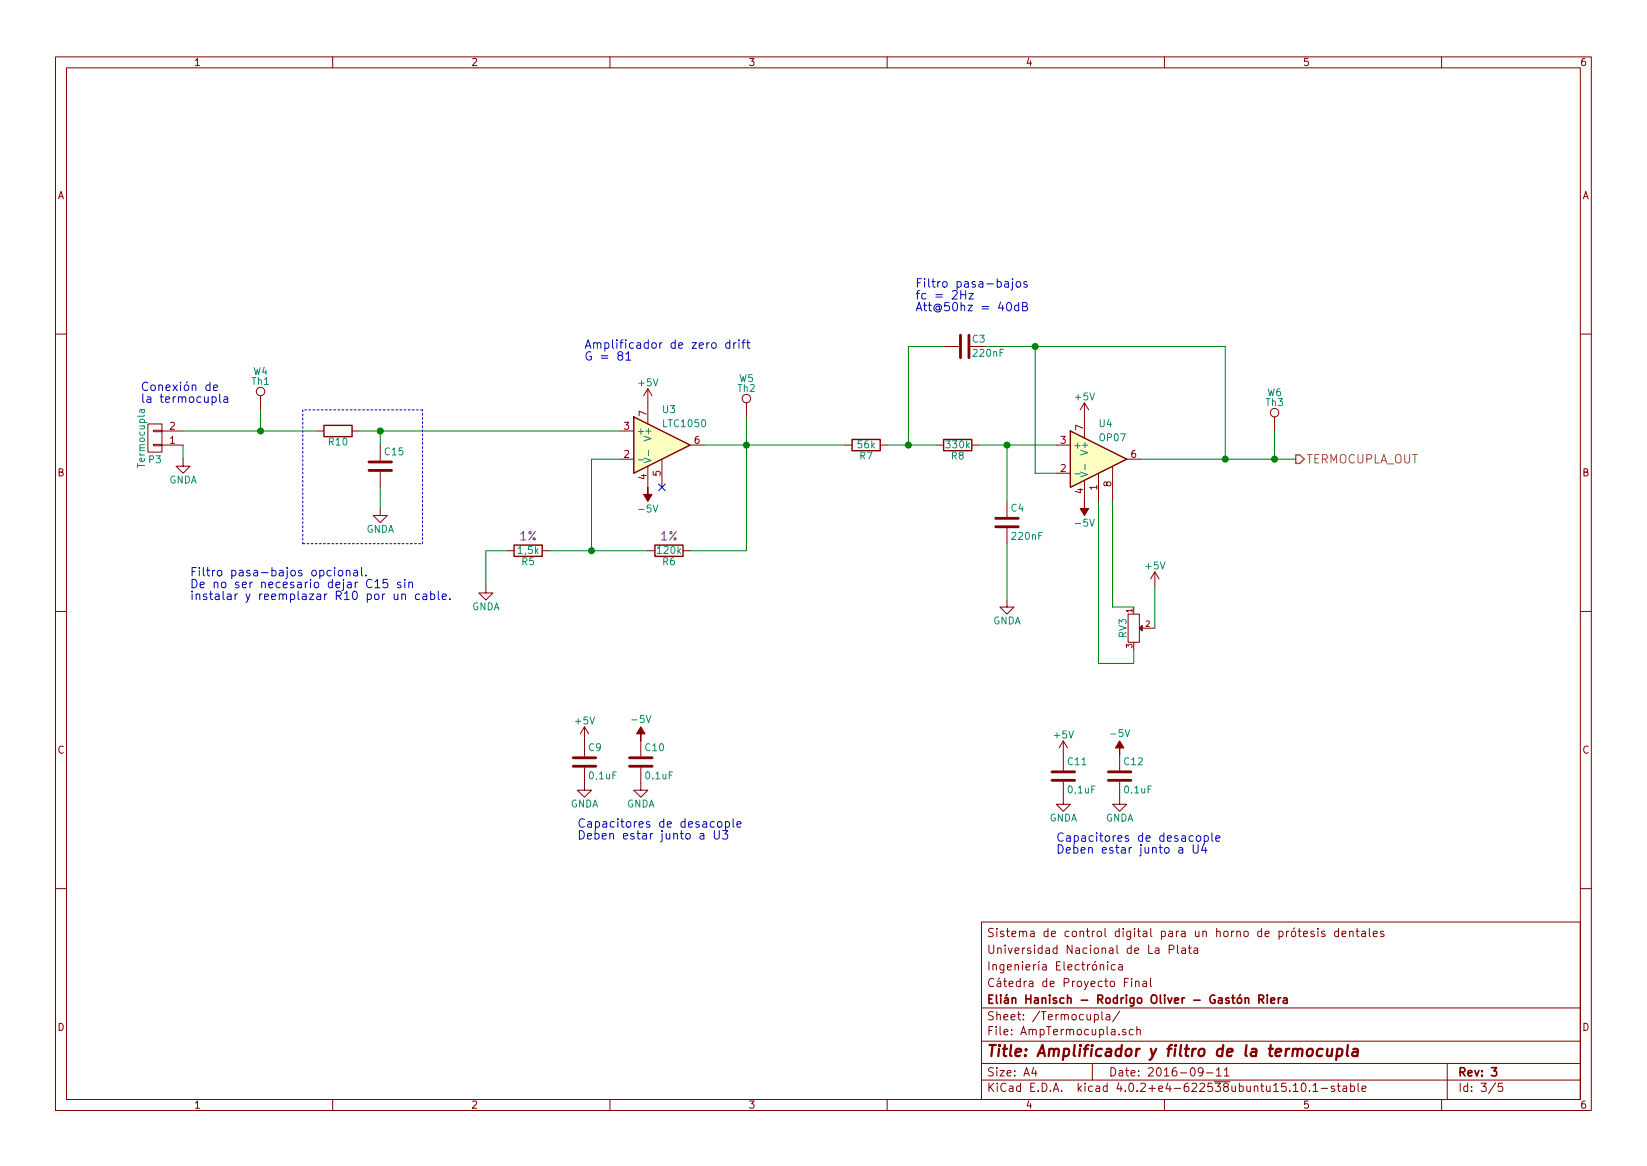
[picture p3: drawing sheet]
EESchema Schematic File Version 2
LIBS:power
LIBS:device
LIBS:transistors
LIBS:conn
LIBS:linear
LIBS:regul
LIBS:74xx
LIBS:cmos4000
LIBS:memory
LIBS:microcontrollers
LIBS:dsp
LIBS:analog_switches
LIBS:motorola
LIBS:texas
LIBS:intel
LIBS:audio
LIBS:interface
LIBS:digital-audio
LIBS:philips
LIBS:display
LIBS:siliconi
LIBS:opto
LIBS:contrib
LIBS:valves
LIBS:horno
LIBS:sensors
LIBS:stepper drivers
LIBS:horno-cache
EELAYER 25 0
EELAYER END
$Descr A4 11693 8268
encoding utf-8
Sheet 3 5
Title "Amplificador y filtro de la termocupla"
Date "2016-09-11"
Rev "3"
Comp "Elián Hanisch - Rodrigo Oliver - Gastón Riera"
Comment1 "Cátedra de Proyecto Final"
Comment2 "Ingeniería Electrónica"
Comment3 "Universidad Nacional de La Plata"
Comment4 "Sistema de control digital para un horno de prótesis dentales"
$EndDescr
$Comp
L OP07 U4
U 1 1
P 7800 3250
F 0 "U4" H 7800 3500 50  0000 L CNN
F 1 "OP07" H 7800 3400 50  0000 L CNN
F 2 "Housings_DIP:DIP-8_W7.62mm_LongPads" H 7850 3300 50  0001 C CNN
F 3 "" H 7950 3400 50  0000 C CNN
	1    7800 3250
	1    0    0    -1  
$EndComp
$Comp
L -5V #PWR42
U 1 1
P 7700 3550
F 0 "#PWR42" H 7700 3650 50  0001 C CNN
F 1 "-5V" H 7700 3700 50  0000 C CNN
F 2 "" H 7700 3550 50  0000 C CNN
F 3 "" H 7700 3550 50  0000 C CNN
	1    7700 3550
	-1   0    0    1   
$EndComp
$Comp
L +5V #PWR41
U 1 1
P 7700 2950
F 0 "#PWR41" H 7700 2800 50  0001 C CNN
F 1 "+5V" H 7700 3090 50  0000 C CNN
F 2 "" H 7700 2950 50  0000 C CNN
F 3 "" H 7700 2950 50  0000 C CNN
	1    7700 2950
	1    0    0    -1  
$EndComp
Text HLabel 9200 3250 2    60   Output ~ 0
TERMOCUPLA_OUT
$Comp
L R R8
U 1 1
P 6800 3150
F 0 "R8" V 6880 3150 50  0000 C CNN
F 1 "330k" V 6800 3150 50  0000 C CNN
F 2 "Resistors_ThroughHole:Resistor_Horizontal_RM10mm" V 6730 3150 50  0001 C CNN
F 3 "" H 6800 3150 50  0000 C CNN
	1    6800 3150
	0    1    1    0   
$EndComp
$Comp
L R R7
U 1 1
P 6150 3150
F 0 "R7" V 6230 3150 50  0000 C CNN
F 1 "56k" V 6150 3150 50  0000 C CNN
F 2 "Resistors_ThroughHole:Resistor_Horizontal_RM10mm" V 6080 3150 50  0001 C CNN
F 3 "" H 6150 3150 50  0000 C CNN
	1    6150 3150
	0    1    1    0   
$EndComp
$Comp
L C C4
U 1 1
P 7150 3700
F 0 "C4" H 7175 3800 50  0000 L CNN
F 1 "220nF" H 7175 3600 50  0000 L CNN
F 2 "Capacitors_ThroughHole:C_Disc_D3_P2.5" H 7188 3550 50  0001 C CNN
F 3 "" H 7150 3700 50  0000 C CNN
	1    7150 3700
	1    0    0    -1  
$EndComp
$Comp
L C C3
U 1 1
P 6850 2450
F 0 "C3" V 6800 2500 50  0000 L CNN
F 1 "220nF" V 6900 2500 50  0000 L CNN
F 2 "Capacitors_ThroughHole:C_Disc_D3_P2.5" H 6888 2300 50  0001 C CNN
F 3 "" H 6850 2450 50  0000 C CNN
	1    6850 2450
	0    1    1    0   
$EndComp
$Comp
L GNDA #PWR38
U 1 1
P 7150 4250
F 0 "#PWR38" H 7150 4000 50  0001 C CNN
F 1 "GNDA" H 7150 4100 50  0000 C CNN
F 2 "" H 7150 4250 50  0000 C CNN
F 3 "" H 7150 4250 50  0000 C CNN
	1    7150 4250
	1    0    0    -1  
$EndComp
$Comp
L POT RV3
U 1 1
P 8050 4450
F 0 "RV3" H 8050 4370 50  0000 C CNN
F 1 "POT" H 8050 4450 50  0001 C CNN
F 2 "Potentiometers:Potentiometer_Bourns_3005_Angular_ScrewFront" H 8050 4450 50  0001 C CNN
F 3 "" H 8050 4450 50  0000 C CNN
	1    8050 4450
	0    1    1    0   
$EndComp
$Comp
L +5V #PWR45
U 1 1
P 8200 4150
F 0 "#PWR45" H 8200 4000 50  0001 C CNN
F 1 "+5V" H 8200 4290 50  0000 C CNN
F 2 "" H 8200 4150 50  0000 C CNN
F 3 "" H 8200 4150 50  0000 C CNN
	1    8200 4150
	1    0    0    -1  
$EndComp
$Comp
L CONN_01X02 P3
U 1 1
P 1100 3100
F 0 "P3" H 1100 3250 50  0000 C CNN
F 1 "Termocupla" V 1200 3100 50  0000 C CNN
F 2 "Connect:bornier2" H 1100 3100 50  0001 C CNN
F 3 "" H 1100 3100 50  0000 C CNN
	1    1100 3100
	-1   0    0    1   
$EndComp
$Comp
L LTC1050 U3
U 1 1
P 4700 3150
F 0 "U3" H 4700 3400 50  0000 L CNN
F 1 "LTC1050" H 4700 3300 50  0000 L CNN
F 2 "Housings_DIP:DIP-8_W7.62mm_LongPads" H 4750 3200 50  0001 C CNN
F 3 "" H 4850 3300 50  0000 C CNN
	1    4700 3150
	1    0    0    -1  
$EndComp
$Comp
L -5V #PWR37
U 1 1
P 4600 3450
F 0 "#PWR37" H 4600 3550 50  0001 C CNN
F 1 "-5V" H 4600 3600 50  0000 C CNN
F 2 "" H 4600 3450 50  0000 C CNN
F 3 "" H 4600 3450 50  0000 C CNN
	1    4600 3450
	-1   0    0    1   
$EndComp
$Comp
L +5V #PWR36
U 1 1
P 4600 2850
F 0 "#PWR36" H 4600 2700 50  0001 C CNN
F 1 "+5V" H 4600 2990 50  0000 C CNN
F 2 "" H 4600 2850 50  0000 C CNN
F 3 "" H 4600 2850 50  0000 C CNN
	1    4600 2850
	1    0    0    -1  
$EndComp
$Comp
L GNDA #PWR29
U 1 1
P 1300 3250
F 0 "#PWR29" H 1300 3000 50  0001 C CNN
F 1 "GNDA" H 1300 3100 50  0000 C CNN
F 2 "" H 1300 3250 50  0000 C CNN
F 3 "" H 1300 3250 50  0000 C CNN
	1    1300 3250
	1    0    0    -1  
$EndComp
$Comp
L R R5
U 1 1
P 3750 3900
F 0 "R5" V 3830 3900 50  0000 C CNN
F 1 "1,5k" V 3750 3900 50  0000 C CNN
F 2 "Resistors_ThroughHole:Resistor_Horizontal_RM10mm" V 3680 3900 50  0001 C CNN
F 3 "" H 3750 3900 50  0000 C CNN
F 4 "1%" V 3650 3900 60  0000 C CNN "Tol"
	1    3750 3900
	0    1    1    0   
$EndComp
$Comp
L R R6
U 1 1
P 4750 3900
F 0 "R6" V 4830 3900 50  0000 C CNN
F 1 "120k" V 4750 3900 50  0000 C CNN
F 2 "Resistors_ThroughHole:Resistor_Horizontal_RM10mm" V 4680 3900 50  0001 C CNN
F 3 "" H 4750 3900 50  0000 C CNN
F 4 "1%" V 4650 3900 60  0000 C CNN "Tol"
	1    4750 3900
	0    1    1    0   
$EndComp
$Comp
L GNDA #PWR31
U 1 1
P 3450 4150
F 0 "#PWR31" H 3450 3900 50  0001 C CNN
F 1 "GNDA" H 3450 4000 50  0000 C CNN
F 2 "" H 3450 4150 50  0000 C CNN
F 3 "" H 3450 4150 50  0000 C CNN
	1    3450 4150
	1    0    0    -1  
$EndComp
NoConn ~ 4700 3450
Text Notes 1000 2850 0    60   ~ 0
Conexión de \nla termocupla
Text Notes 6500 2200 0    60   ~ 0
Filtro pasa-bajos\nfc = 2Hz\nAtt@50hz = 40dB
Text Notes 4150 2550 0    60   ~ 0
Amplificador de zero drift\nG = 81
$Comp
L C C11
U 1 1
P 7550 5500
F 0 "C11" H 7575 5600 50  0000 L CNN
F 1 "0,1uF" H 7575 5400 50  0000 L CNN
F 2 "Capacitors_ThroughHole:C_Disc_D3_P2.5" H 7588 5350 50  0001 C CNN
F 3 "" H 7550 5500 50  0000 C CNN
	1    7550 5500
	1    0    0    -1  
$EndComp
$Comp
L C C12
U 1 1
P 7950 5500
F 0 "C12" H 7975 5600 50  0000 L CNN
F 1 "0.1uF" H 7975 5400 50  0000 L CNN
F 2 "Capacitors_ThroughHole:C_Disc_D3_P2.5" H 7988 5350 50  0001 C CNN
F 3 "" H 7950 5500 50  0000 C CNN
	1    7950 5500
	1    0    0    -1  
$EndComp
$Comp
L GNDA #PWR40
U 1 1
P 7550 5650
F 0 "#PWR40" H 7550 5400 50  0001 C CNN
F 1 "GNDA" H 7550 5500 50  0000 C CNN
F 2 "" H 7550 5650 50  0000 C CNN
F 3 "" H 7550 5650 50  0000 C CNN
	1    7550 5650
	1    0    0    -1  
$EndComp
$Comp
L GNDA #PWR44
U 1 1
P 7950 5650
F 0 "#PWR44" H 7950 5400 50  0001 C CNN
F 1 "GNDA" H 7950 5500 50  0000 C CNN
F 2 "" H 7950 5650 50  0000 C CNN
F 3 "" H 7950 5650 50  0000 C CNN
	1    7950 5650
	1    0    0    -1  
$EndComp
$Comp
L +5V #PWR39
U 1 1
P 7550 5350
F 0 "#PWR39" H 7550 5200 50  0001 C CNN
F 1 "+5V" H 7550 5490 50  0000 C CNN
F 2 "" H 7550 5350 50  0000 C CNN
F 3 "" H 7550 5350 50  0000 C CNN
	1    7550 5350
	1    0    0    -1  
$EndComp
$Comp
L -5V #PWR43
U 1 1
P 7950 5350
F 0 "#PWR43" H 7950 5450 50  0001 C CNN
F 1 "-5V" H 7950 5500 50  0000 C CNN
F 2 "" H 7950 5350 50  0000 C CNN
F 3 "" H 7950 5350 50  0000 C CNN
	1    7950 5350
	1    0    0    -1  
$EndComp
Text Notes 7500 6050 0    60   ~ 0
Capacitores de desacople\nDeben estar junto a U4
$Comp
L C C9
U 1 1
P 4150 5400
F 0 "C9" H 4175 5500 50  0000 L CNN
F 1 "0,1uF" H 4175 5300 50  0000 L CNN
F 2 "Capacitors_ThroughHole:C_Disc_D3_P2.5" H 4188 5250 50  0001 C CNN
F 3 "" H 4150 5400 50  0000 C CNN
	1    4150 5400
	1    0    0    -1  
$EndComp
$Comp
L C C10
U 1 1
P 4550 5400
F 0 "C10" H 4575 5500 50  0000 L CNN
F 1 "0.1uF" H 4575 5300 50  0000 L CNN
F 2 "Capacitors_ThroughHole:C_Disc_D3_P2.5" H 4588 5250 50  0001 C CNN
F 3 "" H 4550 5400 50  0000 C CNN
	1    4550 5400
	1    0    0    -1  
$EndComp
$Comp
L GNDA #PWR33
U 1 1
P 4150 5550
F 0 "#PWR33" H 4150 5300 50  0001 C CNN
F 1 "GNDA" H 4150 5400 50  0000 C CNN
F 2 "" H 4150 5550 50  0000 C CNN
F 3 "" H 4150 5550 50  0000 C CNN
	1    4150 5550
	1    0    0    -1  
$EndComp
$Comp
L GNDA #PWR35
U 1 1
P 4550 5550
F 0 "#PWR35" H 4550 5300 50  0001 C CNN
F 1 "GNDA" H 4550 5400 50  0000 C CNN
F 2 "" H 4550 5550 50  0000 C CNN
F 3 "" H 4550 5550 50  0000 C CNN
	1    4550 5550
	1    0    0    -1  
$EndComp
$Comp
L +5V #PWR32
U 1 1
P 4150 5250
F 0 "#PWR32" H 4150 5100 50  0001 C CNN
F 1 "+5V" H 4150 5390 50  0000 C CNN
F 2 "" H 4150 5250 50  0000 C CNN
F 3 "" H 4150 5250 50  0000 C CNN
	1    4150 5250
	1    0    0    -1  
$EndComp
$Comp
L -5V #PWR34
U 1 1
P 4550 5250
F 0 "#PWR34" H 4550 5350 50  0001 C CNN
F 1 "-5V" H 4550 5400 50  0000 C CNN
F 2 "" H 4550 5250 50  0000 C CNN
F 3 "" H 4550 5250 50  0000 C CNN
	1    4550 5250
	1    0    0    -1  
$EndComp
Text Notes 4100 5950 0    60   ~ 0
Capacitores de desacople\nDeben estar junto a U3
Wire Wire Line
	9200 3250 8100 3250
Wire Wire Line
	6300 3150 6650 3150
Wire Wire Line
	6950 3150 7500 3150
Wire Wire Line
	6450 3150 6450 2450
Connection ~ 6450 3150
Wire Wire Line
	7000 2450 8700 2450
Connection ~ 8700 3250
Connection ~ 7150 3150
Wire Wire Line
	7500 3350 7350 3350
Wire Wire Line
	7350 3350 7350 2450
Connection ~ 7350 2450
Wire Wire Line
	6450 2450 6700 2450
Wire Wire Line
	8700 2450 8700 3250
Wire Wire Line
	7150 3150 7150 3550
Wire Wire Line
	7150 3850 7150 4250
Wire Wire Line
	5000 3150 6000 3150
Wire Wire Line
	7800 3550 7800 4700
Wire Wire Line
	7800 4700 8050 4700
Wire Wire Line
	8050 4700 8050 4600
Wire Wire Line
	7900 4300 8050 4300
Wire Wire Line
	7900 3550 7900 4300
Wire Wire Line
	8200 4150 8200 4450
Wire Wire Line
	1300 3150 1300 3250
Wire Wire Line
	4600 3900 3900 3900
Wire Wire Line
	4400 3250 4200 3250
Wire Wire Line
	4200 3250 4200 3900
Connection ~ 4200 3900
Wire Wire Line
	5300 3900 4900 3900
Wire Wire Line
	5300 2950 5300 3900
Connection ~ 5300 3150
Wire Wire Line
	3450 4150 3450 3900
Wire Wire Line
	3450 3900 3600 3900
$Comp
L R R10
U 1 1
P 2400 3050
F 0 "R10" V 2480 3050 50  0000 C CNN
F 1 "R" V 2400 3050 50  0001 C CNN
F 2 "Resistors_ThroughHole:Resistor_Horizontal_RM10mm" V 2330 3050 50  0001 C CNN
F 3 "" H 2400 3050 50  0000 C CNN
	1    2400 3050
	0    1    1    0   
$EndComp
Wire Wire Line
	2250 3050 1300 3050
Wire Wire Line
	2550 3050 4400 3050
$Comp
L C C15
U 1 1
P 2700 3300
F 0 "C15" H 2725 3400 50  0000 L CNN
F 1 "C" H 2725 3200 50  0001 L CNN
F 2 "Capacitors_ThroughHole:C_Disc_D3_P2.5" H 2738 3150 50  0001 C CNN
F 3 "" H 2700 3300 50  0000 C CNN
	1    2700 3300
	1    0    0    -1  
$EndComp
Wire Wire Line
	2700 3050 2700 3150
Connection ~ 2700 3050
$Comp
L GNDA #PWR30
U 1 1
P 2700 3600
F 0 "#PWR30" H 2700 3350 50  0001 C CNN
F 1 "GNDA" H 2700 3450 50  0000 C CNN
F 2 "" H 2700 3600 50  0000 C CNN
F 3 "" H 2700 3600 50  0000 C CNN
	1    2700 3600
	1    0    0    -1  
$EndComp
Wire Wire Line
	2700 3600 2700 3450
Wire Notes Line
	2150 2900 2150 3850
Wire Notes Line
	2150 3850 3000 3850
Wire Notes Line
	3000 3850 3000 2900
Wire Notes Line
	3000 2900 2150 2900
Text Notes 1350 4250 0    60   ~ 0
Filtro pasa-bajos opcional.\nDe no ser necesario dejar C15 sin\ninstalar y reemplazar R10 por un cable.
$Comp
L TEST_1P W4
U 1 1
P 1850 2900
F 0 "W4" H 1850 3170 50  0000 C CNN
F 1 "Th1" H 1850 3100 50  0000 C CNN
F 2 "Measurement_Points:Measurement_Point_Round-SMD-Pad_Big" H 2050 2900 50  0001 C CNN
F 3 "" H 2050 2900 50  0000 C CNN
	1    1850 2900
	1    0    0    -1  
$EndComp
Wire Wire Line
	1850 2900 1850 3050
Connection ~ 1850 3050
$Comp
L TEST_1P W5
U 1 1
P 5300 2950
F 0 "W5" H 5300 3220 50  0000 C CNN
F 1 "Th2" H 5300 3150 50  0000 C CNN
F 2 "Measurement_Points:Measurement_Point_Round-SMD-Pad_Big" H 5500 2950 50  0001 C CNN
F 3 "" H 5500 2950 50  0000 C CNN
	1    5300 2950
	1    0    0    -1  
$EndComp
$Comp
L TEST_1P W6
U 1 1
P 9050 3050
F 0 "W6" H 9050 3320 50  0000 C CNN
F 1 "Th3" H 9050 3250 50  0000 C CNN
F 2 "Measurement_Points:Measurement_Point_Round-SMD-Pad_Big" H 9250 3050 50  0001 C CNN
F 3 "" H 9250 3050 50  0000 C CNN
	1    9050 3050
	1    0    0    -1  
$EndComp
Wire Wire Line
	9050 3050 9050 3250
Connection ~ 9050 3250
$EndSCHEMATC
